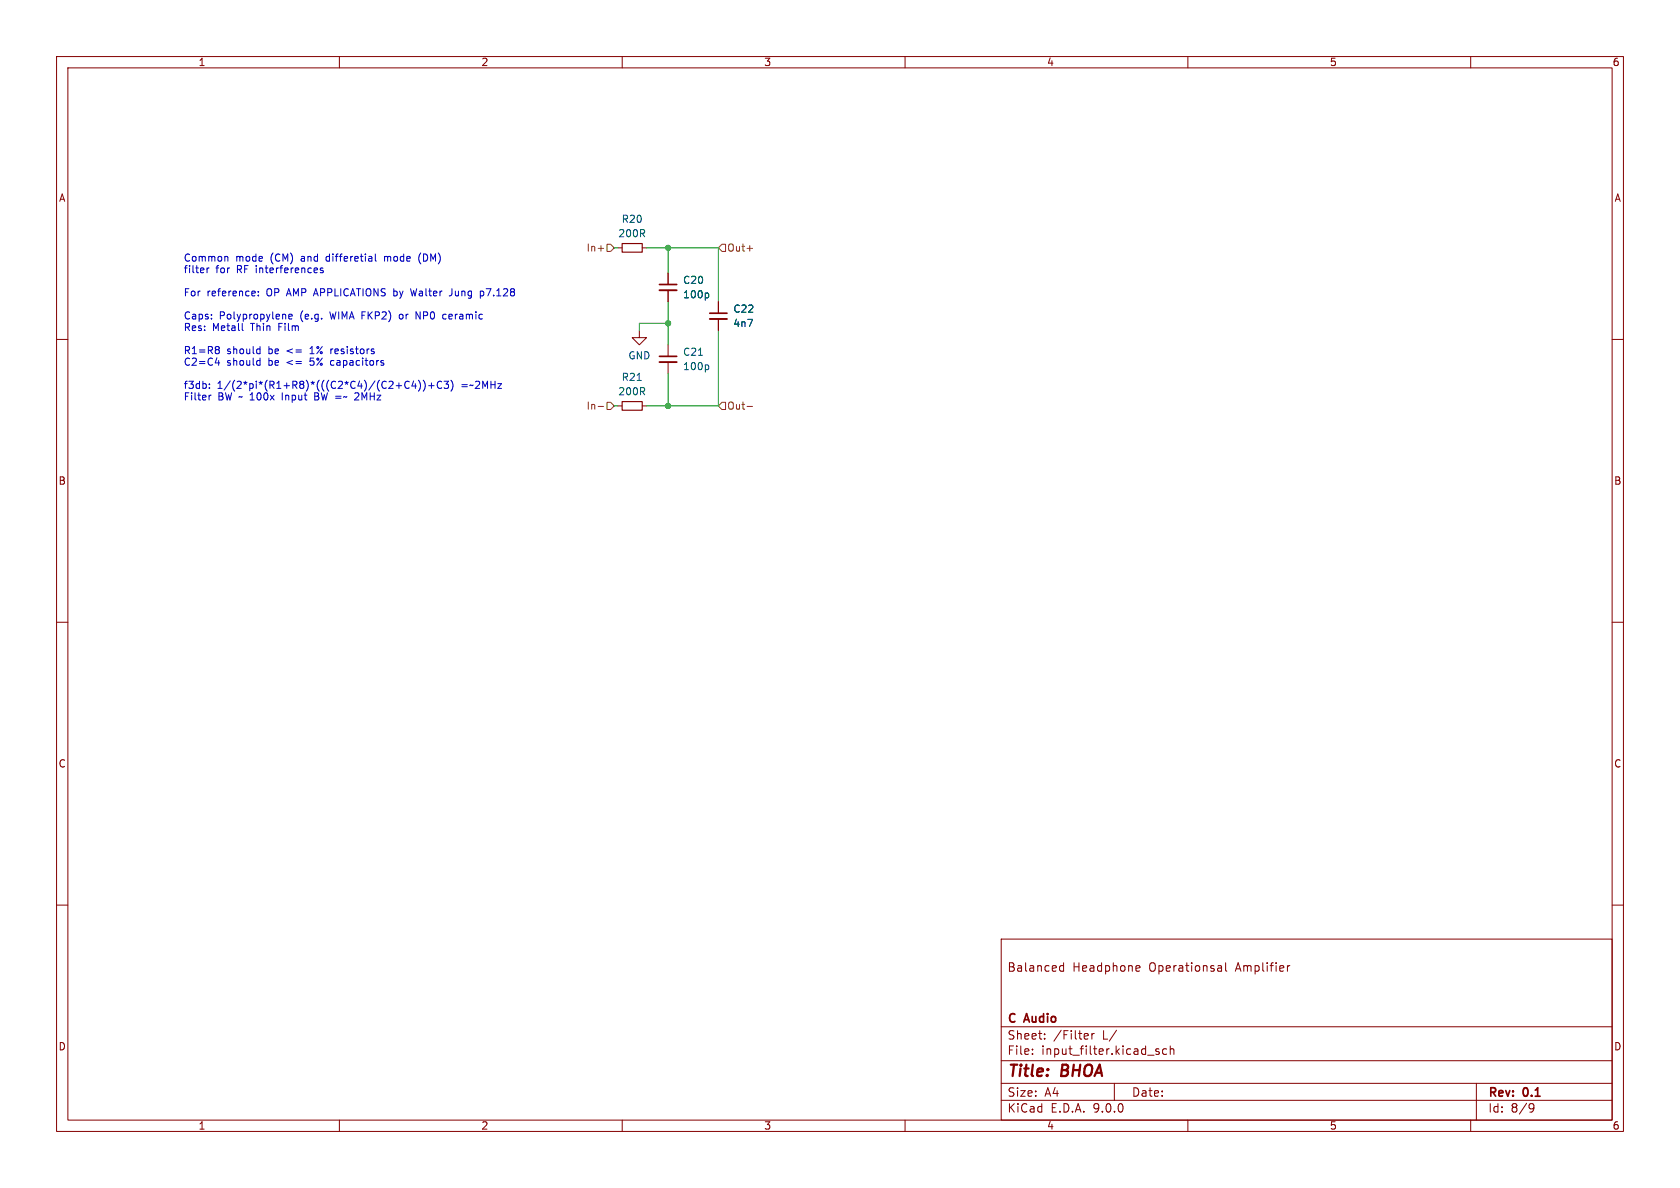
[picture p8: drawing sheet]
<svg xmlns="http://www.w3.org/2000/svg" width="297mm" height="210mm" viewBox="0 0 297 210" stroke-linecap="round" stroke-linejoin="round" font-family="sans-serif">
<g fill="none" stroke="#840000" stroke-width=".18">
<path d="M10 10h277v190h-277zM12 12h273v186h-273zM60 10v2M110 10v2M160 10v2M210 10v2M260 10v2M109.2 43.8h.8M113 58.4v1.3h1.3l-1.3 1.3-1.2-1.3h1.2M113.5 43.8h.8M118.1 48.3v2M118.1 51.3v2"/>
<path d="M127 53.3v2.1M127 56.4v2M10 60h2M109.2 71.8h.8M113.5 71.8h.8M118.1 61v2M118.1 64v2M285 60h2M10 110h2M285 110h2M10 160h2M177 166h108v32h-108z"/>
<path d="M187.3 171.4l.3 .3 .4-.1M188 170.2v1.5M188 170.8l-.4-.1-.3 .3M201 170.7l.5 .1v.3l-.7 .1M201.5 171.6l-.5 .1M215.5 170.7h.2l.3 .2v.8M216 171.6l-.5 .1M216 171.1h-.5M216.7 170.2v1.3l.2 .2M227.6 170.7v1M228 170.7l-.3 .1-.1 .2M285 160h2"/>
<path d="M60 198v2M110 198v2M160 198v2M177 194.5h108M177 191.5h108M177 187.5h108M177 181.5h108M182.5 186.3v.1M182.5 185.5v.1M184.7 183.6v.1M184.7 182.8v.1M192.2 182.7l.2 .4-.7 .1"/>
<path d="M192.3 183.6l-.1 .1M193 182.7v1M193.5 182.7l-.3 .1-.2 .2M197 191.5v3M204.9 185.5l-.4-.1-.2 .2 .1 .2 .5 .2v.3h-.6M206.2 185.5l-.4-.1-.3 .3v.4l.2 .2h.5M206.9 185.5l.2-.1 .4 .1v.9M206.9 184.9v1.5M210 198v2M260 198v2M261 191.5v6.5M270.6 195.1l.5 .1a.99 .99 0 0 1-.4 1.4h-.2"/>
<path d="M271.2 195.7l-.3 .3h-.3"/>
</g>
<path d="M116.6 50.3h3M125.5 55.4h3M116.6 63h3" fill="none" stroke="#840000" stroke-width=".3"/>
<path d="M116.6 51.3h3M125.5 56.4h3M116.6 64h3" fill="none" stroke="#840000" stroke-width=".33"/>
<path d="M125.1 51.8l.2 .2v.4l-.2 .2M112.6 67.3h.8M123.5 62.8h.7M125.1 64.5l.2 .2v.4l-.2 .2" fill="none" stroke="#006464" stroke-width=".18"/>
<path d="M110 43.1h3.5v1.5h-3.5zM110 71h3.5v1.5h-3.5z" fill="none" stroke="#840000" stroke-width=".2"/>
<path d="M105.8 43.9h.9M107.3 43.2h.6l.7 .6-.7 .7h-.6zM127.6 43.2h.7v1.3h-.7l-.6-.7zM132.1 43.9h.9M105.8 71.9h.9M107.3 71.1h.6l.7 .7-.7 .6h-.6zM127.6 71.1h.7v1.3h-.7l-.6-.6zM132.1 71.9h.9" fill="none" stroke="#725600" stroke-width=".18"/>
<path d="M108.6 43.8h.6M114.3 43.8h12.7v9.5M118.1 43.8v4.5M118.1 53.3v7.7M118.1 57.2h-5.1v1.2M127 58.4v13.4h-12.7M108.6 71.8h.6M118.1 66v5.8" fill="none" stroke="#009600" stroke-width=".18"/>
<g fill="none" stroke="#0000c2" stroke-width=".18">
<path d="M36.6 47.4v.8M37 47.4l-.4 .2M39.9 45.3l.4 .2v.7M42.8 57.2v1.1l.2 .1M44.9 51.5l.2 .3-.6 .1M45.1 52.2l-.2 .1M45.7 52.2v.1M45.7 51.5v.1M51.1 56l.6-.1-.1-.3-.4-.1-.1 .2v.6h.5M57.1 47.4h-.3l-.2 .2 .1 .1 .4 .2v.3h-.5M66.4 44.9v1.1l.1 .2M68 45.3v.9"/>
<path d="M68.2 45.3l-.2 .1M69.6 51v1.3M69.6 52.2l.1 .1M69.7 51.5h-.1M70.7 55.6l-.1 .2 .1 .5M72.6 51l.3 1.3 .2-.9M73.5 56.4v-1.3l.8 1.3M74.4 44.7a1.46 1.46 0 0 0 0 2M78.3 56.3l.2 .1 .4-.1M78.9 55.6l-.4-.1-.2 .2M79.9 51v.9a.41 .41 0 0 1-.5 .4M84.9 51.5h.4l.2 .2-.1 .5h-.5"/>
<path d="M84.9 51.5v1.2M37 69.9v.8M37 68.5v.2M37 67.9v.1M37.3 69.9l-.3 .2M38 64.1h.8M38.3 61.3h.2l.3 .2-.3 .3M38.3 61.8h.2M38.5 61.8l.3 .2v.3l-.1 .2h-.4M38.7 63.7v.9M45.6 61.7h.4M45.6 63.7l.4 .1"/>
<path d="M46 62.5h-.4M46 61.3v1.2M46 63.3v1.3M46 64.5l-.4 .1M54.8 62.5h.7M54.9 61.6h-.1M55.6 69.4v1.3h.5M55.6 70h.5M58.5 61.7v.8M58.7 63.7l-.3 .3v.3l.3 .3M58.7 61.7l-.2 .2M63.4 70l-.7 .7h.7"/>
<path d="M67.7 64.1l.2 .2-.2 .3M67.7 63.7l.1 .1M72.3 67.5a.6 .6 0 0 0-.8 .4 .6 .6 0 0 0 .6 .8l.2-.2M73.1 67.3l-.3 .9h.8M73.4 67.8v.9M74 67.2a1.46 1.46 0 0 1 0 1.9M74.8 67.2a1.46 1.46 0 0 1 0 1.9M75.8 68.2h1M76.3 67.7v1M78.1 67.5a.6 .6 0 0 0-.9 .4 .6 .6 0 0 0 .6 .8l.3-.2M78.5 67.4h.8l-.4 .5 .3 .1v.5l-.1 .2-.6-.2M79.7 67.2a1.46 1.46 0 0 1 0 1.9"/>
</g>
<g fill="#009600" stroke="#009600" stroke-width=".18">
<circle cx="118.1" cy="57.2" r=".46"/>
<circle cx="118.1" cy="43.8" r=".46"/>
<circle cx="118.1" cy="71.8" r=".46"/>
</g>
<g font-size="2.8" fill="#840000">
<text x="178" y="190.9">Title:</text>
<text x="187.7" y="190.9">BHOA</text>
</g>
<g font-size="2.1" fill="#840000">
<text x="178" y="172">Balanced</text>
<text x="189.6" y="172">Headphone</text>
<text x="203.2" y="172">Operationsal</text>
<text x="218.6" y="172">Amplifier</text>
<text x="178" y="184">Sheet:</text>
<text x="178" y="181.2">C</text>
<text x="181.2" y="181.2">Audio</text>
<text x="186.2" y="184">/Filter</text>
<text x="195" y="184">L/</text>
<text x="178" y="186.7">File:</text>
<text x="184.1" y="186.7">input_filter.kicad_sch</text>
<text x="178" y="196.9">KiCad</text>
<text x="178" y="194.1">Size:</text>
<text x="184.7" y="194.1">A4</text>
<text x="185.7" y="196.9">E.D.A.</text>
<text x="193.3" y="196.9">9.0.0</text>
<text x="200" y="194.1">Date:</text>
<text x="263" y="194.3">Rev:</text>
<text x="263" y="196.9">Id:</text>
<text x="267.1" y="196.9">8/9</text>
<text x="269.4" y="194.3">0.1</text>
</g>
<g font-size="1.8" fill="#840000">
<text x="35" y="11.9">1</text>
<text x="85" y="11.9">2</text>
<text x="135" y="11.9">3</text>
<text x="185" y="11.9">4</text>
<text x="235" y="11.9">5</text>
<text x="285" y="11.9">6</text>
<text x="10.3" y="35.9">A</text>
<text x="285.3" y="35.9">A</text>
<text x="10.3" y="85.9">B</text>
<text x="285.3" y="85.9">B</text>
<text x="10.3" y="135.9">C</text>
<text x="285.3" y="135.9">C</text>
<text x="10.3" y="185.9">D</text>
<text x="285.3" y="185.9">D</text>
<text x="35" y="199.9">1</text>
<text x="85" y="199.9">2</text>
<text x="135" y="199.9">3</text>
<text x="185" y="199.9">4</text>
<text x="235" y="199.9">5</text>
<text x="285" y="199.9">6</text>
</g>
<g font-size="1.8" fill="#006464">
<text x="109.8" y="39.6">R20</text>
<text x="109.2" y="42.1">200R</text>
<text x="120.7" y="52.9">100p</text>
<text x="120.7" y="50.4">C20</text>
<text x="129.5" y="55.5">C22</text>
<text x="129.5" y="58">4n7</text>
<text x="111" y="63.7">GND</text>
<text x="120.7" y="65.6">100p</text>
<text x="120.7" y="63.1">C21</text>
<text x="109.2" y="70.1">200R</text>
<text x="109.8" y="67.5">R21</text>
</g>
<g font-size="1.8" fill="#0000c2">
<text x="32.4" y="46.3">Common</text>
<text x="41.7" y="46.3">mode</text>
<text x="47.9" y="46.3">(CM)</text>
<text x="53.5" y="46.3">and</text>
<text x="58.1" y="46.3">differetial</text>
<text x="68.6" y="46.3">mode</text>
<text x="74.8" y="46.3">(DM)</text>
<text x="32.4" y="48.4">filter</text>
<text x="32.4" y="52.5">For</text>
<text x="36.6" y="52.5">reference:</text>
<text x="38.2" y="48.4">for</text>
<text x="42" y="48.4">RF interferences</text>
<text x="47.2" y="52.5">OP AMP APPLICATIONS</text>
<text x="70.2" y="52.5">by</text>
<text x="73.5" y="52.5">Walter</text>
<text x="80.6" y="52.5">Jung</text>
<text x="86.1" y="52.5">p7.128</text>
<text x="32.4" y="56.6">Caps:</text>
<text x="32.4" y="58.6">Res:</text>
<text x="37.5" y="58.6">Metall</text>
<text x="38.8" y="56.6">Polypropylene</text>
<text x="44.5" y="58.6">Thin</text>
<text x="49.5" y="58.6">Film</text>
<text x="53.2" y="56.6">(e.g.</text>
<text x="58.6" y="56.6">WIMA FKP2)</text>
<text x="71.3" y="56.6">or</text>
<text x="74.4" y="56.6">NP0</text>
<text x="79.3" y="56.6">ceramic</text>
<text x="32.4" y="62.7">R1=R8</text>
<text x="32.4" y="64.7">C2=C4</text>
<text x="40.1" y="62.7">should</text>
<text x="40.1" y="64.7">should</text>
<text x="47.5" y="62.7">be</text>
<text x="47.5" y="64.7">be</text>
<text x="51" y="62.7">&lt;=</text>
<text x="51" y="64.7">&lt;=</text>
<text x="55.3" y="62.7">1%</text>
<text x="55.3" y="64.7">5%</text>
<text x="59.1" y="62.7">resistors</text>
<text x="59.1" y="64.7">capacitors</text>
<text x="32.4" y="68.8">f3db:</text>
<text x="32.4" y="70.9">Filter</text>
<text x="38.4" y="68.8">1/(2*pi*(R1+R8)*(((C2*C4)/(C2+C4))+C3)</text>
<text x="38.5" y="70.9">BW ~ 100x</text>
<text x="50.3" y="70.9">Input</text>
<text x="56.3" y="70.9">BW =~</text>
<text x="63.8" y="70.9">2MHz</text>
<text x="81.7" y="68.8">=~2MHz</text>
</g>
<g font-size="1.8" fill="#725600">
<text x="103.6" y="44.7">In+</text>
<text x="128.5" y="44.7">Out+</text>
<text x="103.6" y="72.6">In-</text>
<text x="128.5" y="72.6">Out-</text>
</g>
</svg>
